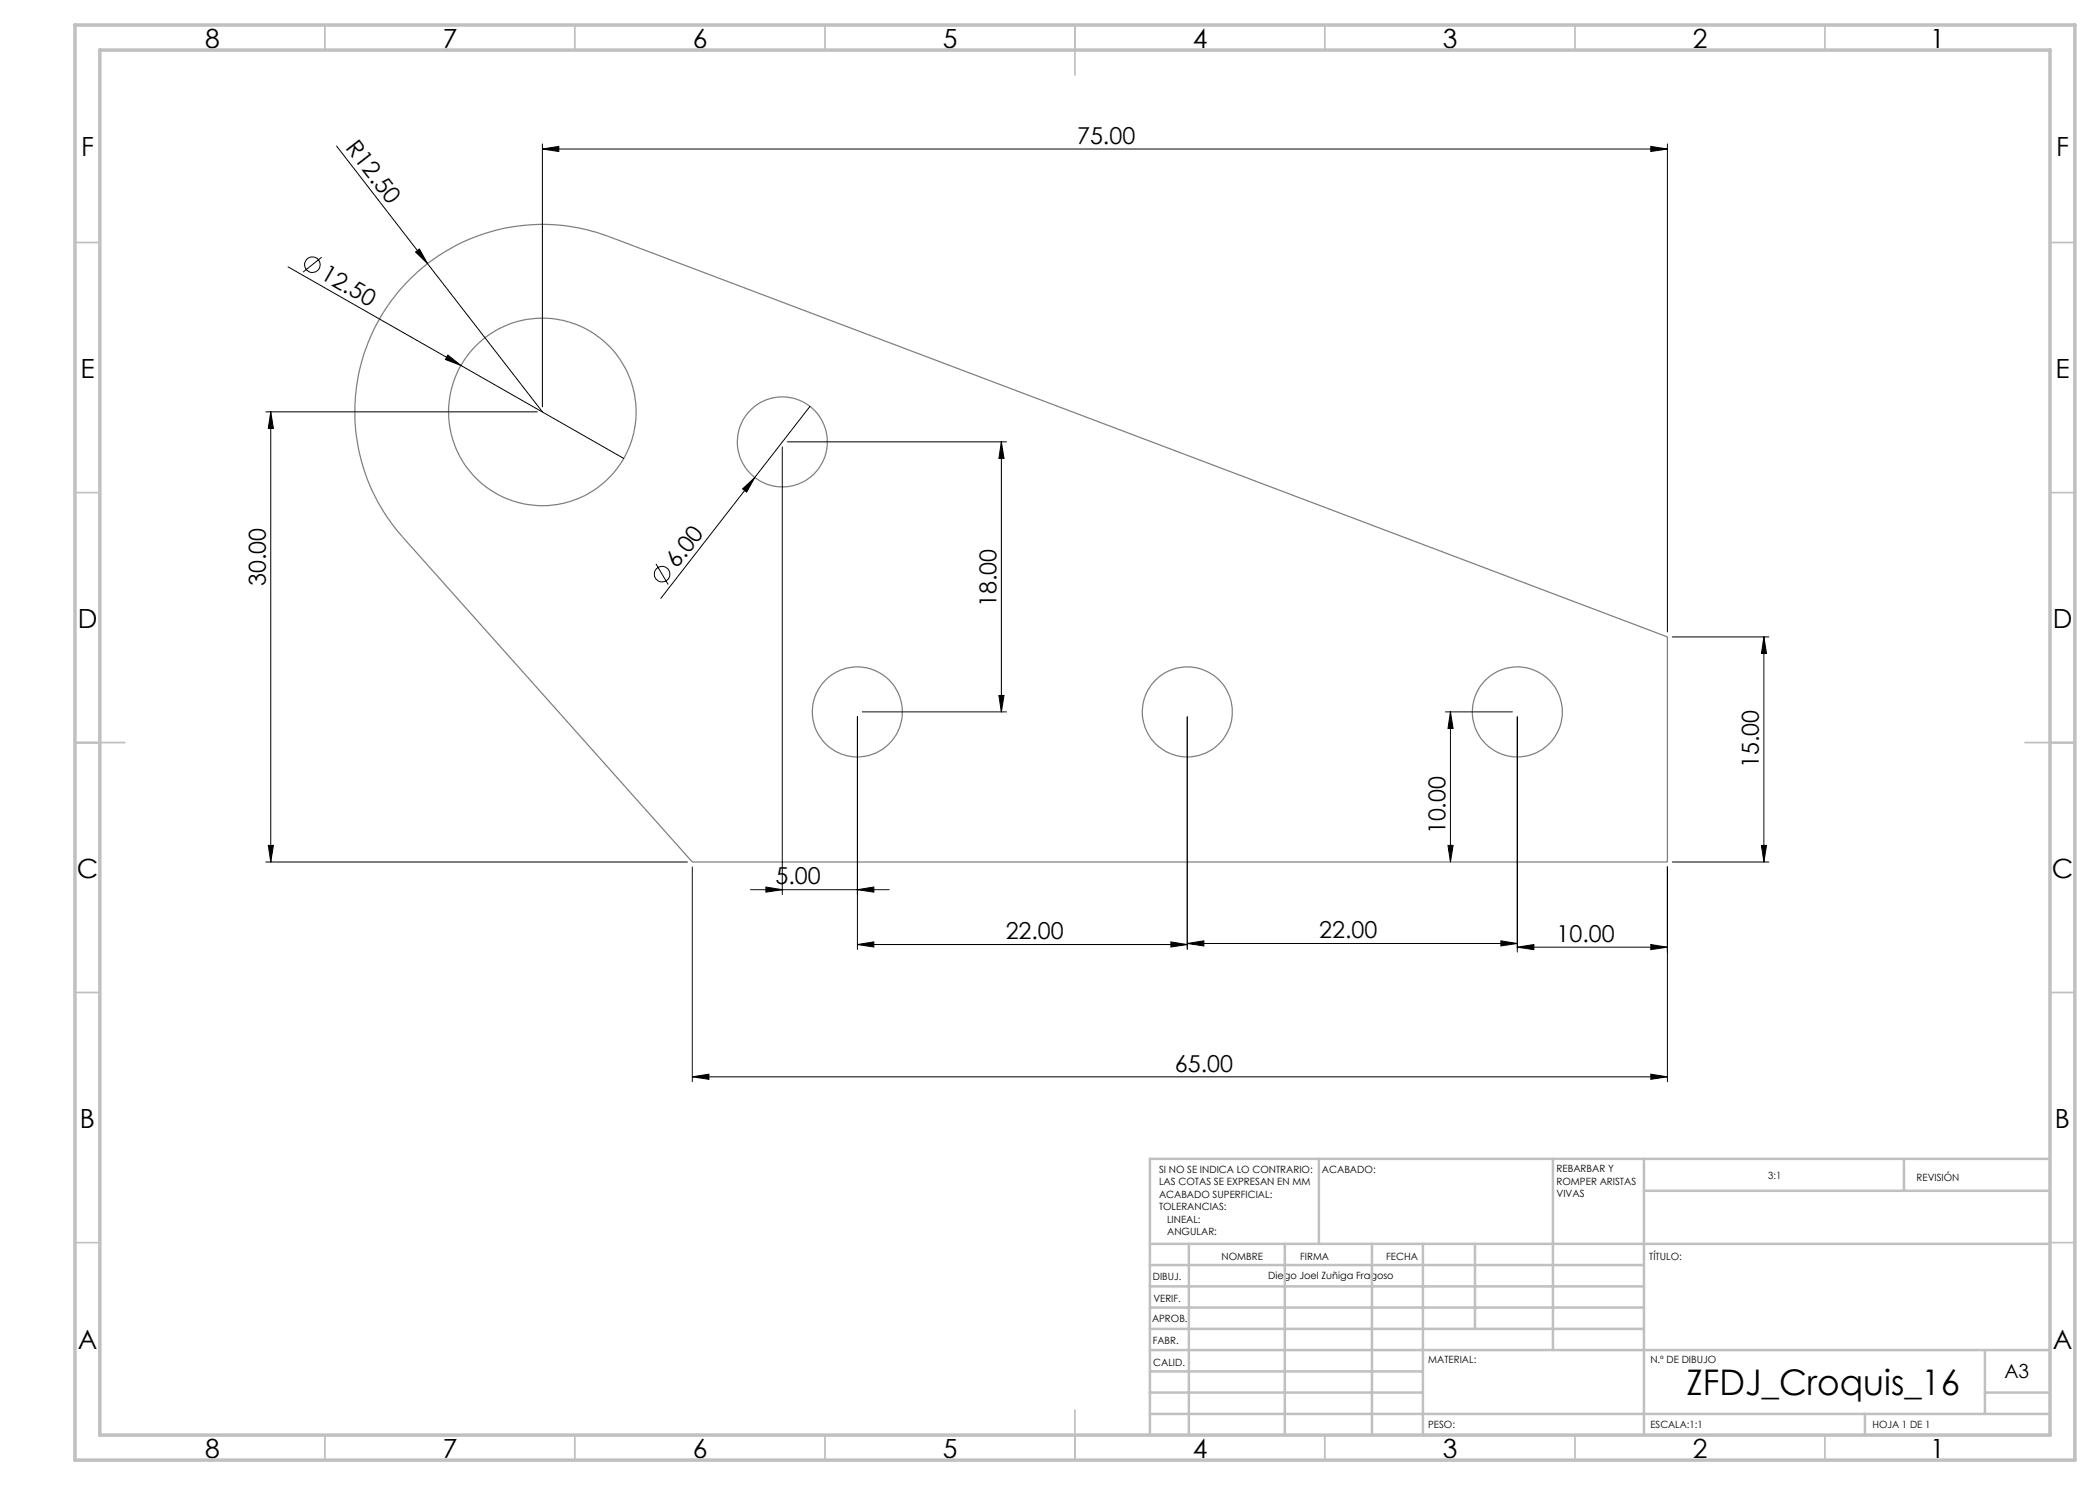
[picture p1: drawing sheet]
<svg xmlns="http://www.w3.org/2000/svg" width="420mm" height="297mm" viewBox="0 0 420 297" stroke-linecap="round" stroke-linejoin="round" font-family="sans-serif">
<g fill="none" stroke="#000" stroke-width=".2">
<path d="M67.3 29.2l41.2 53.2M108.5 29.8l3.3-.5v1zM108.5 28.8v52.6M108.5 29.8h225M330.2 29.3l3.3 .5-3.3 .5zM333.5 28.8v97.6M57.6 53.4l34.6 19.7M64.3 51.4l-3.7 3M83.1 50.4l.8-.6 1.6 2.9zM89.6 71l2.6 2.1-3.1-1.2zM92.2 73.1l32.5 18.6M53.2 82.4h54.3"/>
<path d="M54.2 82.4l.5 3.3h-1zM54.2 82.4v90M148.5 97.8l2.5-2.3-1.7 2.9zM151 95.5l-18.8 24.2M156.5 89.4v89.5M157.5 88.4h43.8M162 81.3l-11 14.2M200.3 88.4v54M200.3 88.4l.5 3.3h-1zM131.2 112.8l2.4 4.1M199.8 139.1h1l-.5 3.3zM334.5 127.4h19.3"/>
<path d="M352.8 127.4v45M352.8 127.4l.5 3.3h-1zM171.5 143.4v46.5M172.5 142.4h28.8M237.5 143.4v46.5M289.1 142.4h13.4M290.1 142.4l.5 3.3h-1zM290.1 142.4v30M303.5 143.4v47M53.2 172.4h84.3M53.7 169.1h1l-.5 3.3zM138.5 173.4v43"/>
<path d="M150.1 177.9h27.7M153.2 177.4l3.3 .5-3.3 .5zM171.5 177.9l3.3-.5v1zM289.6 169.1h1l-.5 3.3zM333.5 173.4v43M334.5 172.4h19.3M352.3 169.1h1l-.5 3.3zM171.5 188.9l3.3-.5v1zM171.5 188.9h66M234.2 188.4l3.3 .5-3.3 .5zM237.5 188.7l3.3-.5v1zM237.5 188.7h66"/>
<path d="M300.2 188.2l3.3 .5-3.3 .5zM303.5 189.4l3.3-.5v1zM303.5 189.4h30M330.2 188.9l3.3 .5-3.3 .5zM138.5 215.4l3.3-.6v1.1zM138.5 215.4h195M330.2 214.8l3.3 .6-3.3 .5z"/>
<circle cx="62.5" cy="53" r="1.55"/>
<circle cx="132.4" cy="114.8" r="1.56"/>
</g>
<g fill="none" stroke="#808080" stroke-width=".25">
<path d="M82.3 55.5a37.5 37.5 0 0 1 39.4-8.2l211.8 80.1v45h-195l-58-65.1a37.5 37.5 0 0 1 1.8-51.8z"/>
<circle cx="108.5" cy="82.4" r="18.7"/>
<circle cx="156.5" cy="88.4" r="9"/>
<circle cx="171.5" cy="142.4" r="9"/>
<circle cx="237.5" cy="142.4" r="9"/>
<circle cx="303.5" cy="142.4" r="9"/>
</g>
<g fill="none" stroke="#c0c0c0" stroke-width=".35">
<path d="M65 5v5M115 5v5M165 5v5M215 5v10M265 5v5M315 5v5M365 5v5M15 48.5h5M410 48.5h5M15 98.5h5M410 98.5h5M15 148.5h10"/>
<path d="M405 148.5h10M15 198.5h5M410 198.5h5M15 248.5h5M410 248.5h5M65 287v5M115 287v5M165 287v5M215 282v10M265 287v5M315 287v5M365 287v5"/>
</g>
<g fill="none" stroke="#c0c0c0" stroke-width=".5">
<path d="M263.8 231.8v17M310.6 231.8v38.2M328.8 231.8v55.2M328.8 238.2h81.2M380.8 231.8v6.4M410 231.8h-180v55.2M230 248.8h180M230 257.3h98.8M230 253h98.8M237.8 248.8v38.2M257 248.8v38.2M274.4 248.8v38.2"/>
<path d="M284.6 248.8v38.2M295 248.8v17M230 265.8h98.8M230 261.5h98.8M230 278.5h54.6M230 274.3h54.6M230 270h180M397 278.5h13M397 270v12.8M230 282.8h180M373 282.8v4.2"/>
</g>
<path d="M15 5h400v287h-400zM20 10h390v277h-390z" fill="none" stroke="#c0c0c0" stroke-width=".7"/>
<g fill="#000">
<path d="M83.1 50.4l.8-.6 1.6 2.9zM89.6 71l2.6 2.1-3.1-1.2zM148.5 97.8l2.5-2.3-1.7 2.9z"/>
<path d="M108.5 29.8l3.3-.5v1zM330.2 29.3l3.3 .5-3.3 .5zM138.5 215.4l3.3-.6v1.1zM330.2 214.8l3.3 .6-3.3 .5zM303.5 189.4l3.3-.5v1zM330.2 188.9l3.3 .5-3.3 .5zM171.5 188.9l3.3-.5v1zM234.2 188.4l3.3 .5-3.3 .5zM153.2 177.4l3.3 .5-3.3 .5zM171.5 177.9l3.3-.5v1z"/>
<path d="M54.2 82.4l.5 3.3h-1zM53.7 169.1h1l-.5 3.3zM290.1 142.4l.5 3.3h-1zM289.6 169.1h1l-.5 3.3z"/>
<path d="M352.3 169.1h1l-.5 3.3zM352.8 127.4l.5 3.3h-1zM199.8 139.1h1l-.5 3.3zM200.3 88.4l.5 3.3h-1z"/>
<path d="M300.2 188.2l3.3 .5-3.3 .5zM237.5 188.7l3.3-.5v1z"/>
</g>
<text font-size="7.1" x="337.3" y="279">ZFDJ_Croquis_16</text>
<g font-size="5.3">
<text x="41" y="9.5">8</text>
<text x="88.5" y="9.5">7</text>
<text x="138.5" y="9.5">6</text>
<text x="188.5" y="9.5">5</text>
<text x="238.5" y="9.5">4</text>
<text x="288.5" y="9.5">3</text>
<text x="338.5" y="9.5">2</text>
<text x="386" y="9.5">1</text>
<text x="16.2" y="31.3">F</text>
<text x="411.2" y="31.3">F</text>
<text x="16.1" y="75.5">E</text>
<text x="411.1" y="75.5">E</text>
<text x="15.5" y="125.5">D</text>
<text x="410.5" y="125.5">D</text>
<text x="15.4" y="175.5">C</text>
<text x="410.4" y="175.5">C</text>
<text x="16" y="225.5">B</text>
<text x="411" y="225.5">B</text>
<text x="15.5" y="269.8">A</text>
<text x="410.5" y="269.8">A</text>
<text x="41" y="291.5">8</text>
<text x="88.5" y="291.5">7</text>
<text x="138.5" y="291.5">6</text>
<text x="188.5" y="291.5">5</text>
<text x="238.5" y="291.5">4</text>
<text x="288.5" y="291.5">3</text>
<text x="338.5" y="291.5">2</text>
<text x="386" y="291.5">1</text>
</g>
<g font-size="4.7">
<text x="68.9" y="29.6" transform="rotate(52 68.9 29.6)">R12.50</text>
<text x="215.4" y="28.8">75.00</text>
<text x="63.9" y="55.7" transform="rotate(30 63.9 55.7)">12.50</text>
<text x="135.4" y="113.8" transform="rotate(-52 135.4 113.8)">6.00</text>
<text x="53.2" y="117.2" transform="rotate(-90 53.2 117.2)">30.00</text>
<text x="199.3" y="121.4" transform="rotate(-90 199.3 121.4)">18.00</text>
<text x="351.8" y="153.6" transform="rotate(-90 351.8 153.6)">15.00</text>
<text x="289.1" y="166.9" transform="rotate(-90 289.1 166.9)">10.00</text>
<text x="155.1" y="176.9">5.00</text>
<text x="201.1" y="187.9">22.00</text>
<text x="263.8" y="187.7">22.00</text>
<text x="311.3" y="188.4">10.00</text>
<text x="235" y="214.3">65.00</text>
</g>
<text font-size="3.9" x="400.9" y="275.5">A3</text>
<g font-size="2">
<text x="231.8" y="234.6">SI NO SE INDICA LO CONTRARIO:</text>
<text x="231.8" y="237.1">LAS COTAS SE EXPRESAN EN MM</text>
<text x="231.8" y="239.6">ACABADO SUPERFICIAL:</text>
<text x="264.4" y="234.6">ACABADO:</text>
<text x="311.3" y="234.5">REBARBAR Y</text>
<text x="311.3" y="237">ROMPER ARISTAS</text>
<text x="311.3" y="239.5">VIVAS</text>
<text x="353.7" y="235.8">3:1</text>
<text x="383.3" y="236.2">REVISIÓN</text>
<text x="231.8" y="242.1">TOLERANCIAS:</text>
<text x="233.4" y="244.6">LINEAL:</text>
<text x="233.4" y="247.1">ANGULAR:</text>
<text x="244.3" y="252">NOMBRE</text>
<text x="260" y="251.9">FIRMA</text>
<text x="277.2" y="251.9">FECHA</text>
<text x="329.9" y="251.9">TÍTULO:</text>
<text x="230.6" y="256.1">DIBUJ.</text>
<text x="253.7" y="255.9">Diego Joel Zuñiga Fragoso</text>
<text x="230.7" y="260.3">VERIF.</text>
<text x="230.4" y="264.4">APROB.</text>
<text x="230.5" y="268.8">FABR.</text>
<text x="230.7" y="273.1">CALID.</text>
<text x="285.6" y="272.5">MATERIAL:</text>
<text x="330.1" y="272.5">N.º DE DIBUJO</text>
<text x="285.6" y="285.5">PESO:</text>
<text x="330.1" y="285.6">ESCALA:1:1</text>
<text x="374.5" y="285.6">HOJA 1 DE 1</text>
</g>
</svg>
